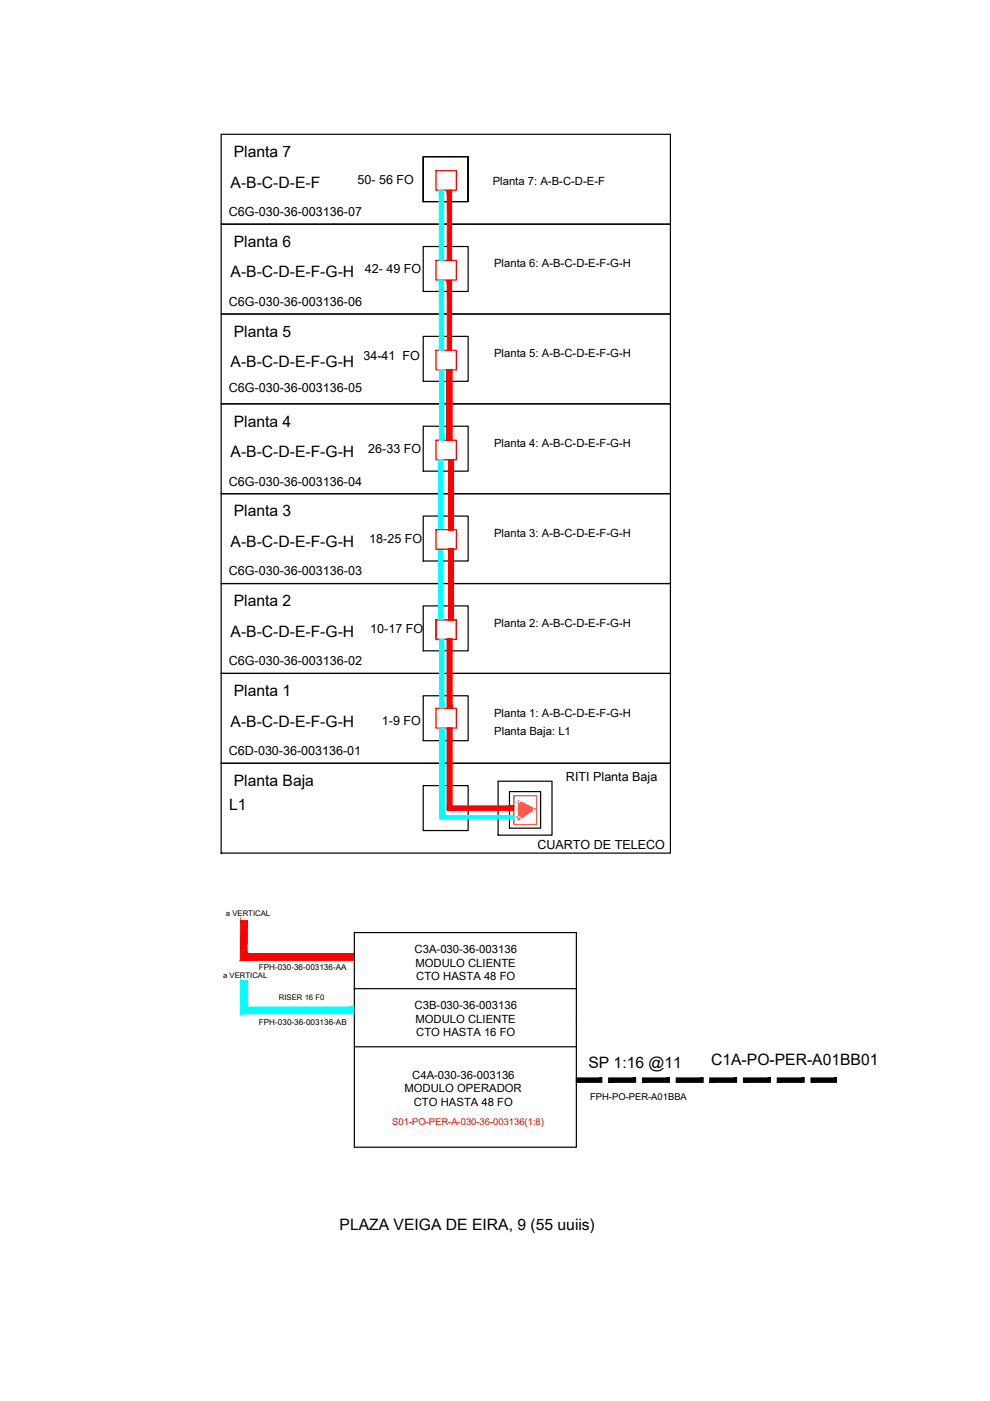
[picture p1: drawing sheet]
<svg xmlns="http://www.w3.org/2000/svg" width="210mm" height="297mm" viewBox="0 0 210 297" stroke-linecap="round" stroke-linejoin="round" font-family="sans-serif">
<!-- layer: 0 -->
<g fill="none" stroke="#000" stroke-width=".25">
<path d="M46.9 28.5h95.2v19h-95.2zM89.7 33.2h9.6v9.5h-9.6h9.6v-9.5h-9.6v9.5zM46.9 47.5h95.2v19.1h-95.2zM89.7 52.3h9.6v9.5h-9.6zM93.7 42.7v9.6M95.3 42.7v9.6M46.9 66.6h95.2v19h-95.2zM89.7 71.3h9.6v9.5h-9.6zM93.7 61.8v9.5M95.3 61.8v9.5M46.9 85.6h95.2v19.1h-95.2zM89.7 90.4h9.6v9.5h-9.6z"/>
<path d="M93.7 80.8v9.6M93.7 99.9v9.5M95.3 80.8v9.6M95.3 99.9v9.5M46.9 104.7h95.2v19h-95.2zM89.7 109.4h9.6v9.5h-9.6zM93.7 118.9v9.6M95.3 118.9v9.6M46.9 123.7h95.2v19.1h-95.2zM89.7 128.5h9.6v9.5h-9.6zM93.7 138v9.5M95.3 138v9.5"/>
<path d="M46.9 142.8h95.2v19h-95.2zM89.7 147.5h9.6v9.5h-9.6zM93.7 157v9.6M95.3 157v9.6M46.9 161.8h95.2v19.1h-95.2zM89.7 166.6h9.6v9.5h-9.6zM105.6 165.6h11.4v11.5h-11.4zM108 167.8h6.6v7.8h-6.6zM46.9 180.9h.1M75.1 209.6h47.1M122.2 215.9v27.3h-47.1v-45.5h47.1v18.4M75.1 221.9h47.1"/>
</g>
<path d="M109 168.7h4.8v6.1h-4.8zM109.9 169.8l3.4 1.7-3.4 2.3z" fill="none" stroke="#f26722" stroke-width=".25"/>
<g fill="#f26722" stroke="#f26722" stroke-width=".21">
<path d="M109.9 170.2l.3-.2 .4 .2z"/>
<path d="M113.1 171.4l.2 .1h-.2z"/>
<path d="M113.1 171.5h.2l-.2 .1z"/>
<path d="M109.9 173.1l.2 .2h-.2z"/>
<path d="M109.9 173.1h1l-.3 .2z"/>
<path d="M109.9 173.3l.5 .1z"/>
<path d="M109.9 169.8l.3 .2h-.3zM109.9 170v.2l.3-.2z"/>
<path d="M109.9 170.2l3.2 1.2-2.5-1.2zM109.9 170.2l3.2 1.2h-3.2z"/>
<path d="M109.9 171.4l3.2 .2v-.2zM109.9 171.4l3.2 .2h-3.2z"/>
<path d="M109.9 171.6l1 1.5 2.2-1.5zM109.9 171.6l1 1.5h-1z"/>
<path d="M109.9 173.1l.2 .2h.5zM110.1 173.3h.5l-.2 .1z"/>
<path d="M109.9 173.3v.1h.5zM109.9 173.4h.5l-.5 .4z"/>
</g>
<circle cx="111.2" cy="171.6" r="1.97" fill="none" stroke="#fff" stroke-width=".25"/>
<path d="M92.4 36.2h4.4v4.1h-4.4zM92.4 55.2h4.4v4.2h-4.4zM92.4 74.3h4.4v4.1h-4.4zM92.4 93.3h4.4v4.2h-4.4zM92.4 112.3h4.4v4.1h-4.4zM92.4 131.4h4.4v4.2h-4.4zM92.4 150.2h4.4v4.2h-4.4z" fill="none" stroke="#f00" stroke-width=".25"/>
<g fill="#f00" stroke="#f00" stroke-width=".21">
<path d="M94.8 170.9v.9l14.2-.9zM94.8 171.8l14.2-.9v.9z"/>
<path d="M94.9 154.4v17.2h.9zM94.9 154.4h.9v17.2z"/>
<path d="M94.9 135.5v14.6h.9zM94.9 135.5h.9v14.6z"/>
<path d="M51 203.6h24v-1.4zM51 203.6l1.4-1.4h22.6zM51 195.2v8.4l1.4-1.4zM51 195.2h1.5l-.1 7z"/>
<path d="M95.2 116.4v15h.9zM95.2 116.4h.9v15z"/>
<path d="M95.2 97.5v14.8h.9zM95.2 97.5h.9v14.8z"/>
<path d="M94.8 78.4v14.9h.9zM94.8 78.4h.9v14.9z"/>
<path d="M94.8 59.4v14.9h.9zM94.8 59.4h.9v14.9z"/>
<path d="M94.8 40.3v14.9h.9zM94.8 40.3h.9v14.9z"/>
<path d="M95.2 116.4v15h.9zM95.2 116.4h.9v15z"/>
<path d="M95.2 97.5v14.8h.9zM95.2 97.5h.9v14.8z"/>
<path d="M94.8 78.4v14.9h.9zM94.8 78.4h.9v14.9z"/>
<path d="M95.2 116.4v15h.9zM95.2 116.4h.9v15z"/>
<path d="M95.2 97.5v14.8h.9zM95.2 97.5h.9v14.8z"/>
<path d="M94.8 78.4v14.9h.9zM94.8 78.4h.9v14.9z"/>
<path d="M95.2 116.4v15h.9zM95.2 116.4h.9v15z"/>
<path d="M95.2 97.5v14.8h.9zM95.2 97.5h.9v14.8z"/>
<path d="M94.8 78.4v14.9h.9zM94.8 78.4h.9v14.9z"/>
<path d="M95.2 116.4v15h.9zM95.2 116.4h.9v15z"/>
<path d="M95.2 97.5v14.8h.9zM95.2 97.5h.9v14.8z"/>
<path d="M94.8 78.4v14.9h.9zM94.8 78.4h.9v14.9z"/>
<path d="M95.2 116.4v15h.9zM95.2 116.4h.9v15z"/>
<path d="M95.2 97.5v14.8h.9zM95.2 97.5h.9v14.8z"/>
<path d="M94.8 78.4v14.9h.9zM94.8 78.4h.9v14.9z"/>
<path d="M95.2 116.4v15h.9zM95.2 116.4h.9v15z"/>
<path d="M95.2 97.5v14.8h.9zM95.2 97.5h.9v14.8z"/>
<path d="M94.8 78.4v14.9h.9zM94.8 78.4h.9v14.9z"/>
<path d="M95.2 116.4v15h.9zM95.2 116.4h.9v15z"/>
<path d="M95.2 97.5v14.8h.9zM95.2 97.5h.9v14.8z"/>
<path d="M94.8 78.4v14.9h.9zM94.8 78.4h.9v14.9z"/>
<path d="M95.2 116.4v15h.9zM95.2 116.4h.9v15z"/>
<path d="M95.2 97.5v14.8h.9zM95.2 97.5h.9v14.8z"/>
<path d="M94.8 78.4v14.9h.9zM94.8 78.4h.9v14.9z"/>
<path d="M95.2 116.4v15h.9zM95.2 116.4h.9v15z"/>
<path d="M95.2 97.5v14.8h.9zM95.2 97.5h.9v14.8z"/>
<path d="M94.8 78.4v14.9h.9zM94.8 78.4h.9v14.9z"/>
<path d="M95.2 116.4v15h.9zM95.2 116.4h.9v15z"/>
<path d="M95.2 97.5v14.8h.9zM95.2 97.5h.9v14.8z"/>
<path d="M94.8 78.4v14.9h.9zM94.8 78.4h.9v14.9z"/>
<path d="M95.2 116.4v15h.9zM95.2 116.4h.9v15z"/>
<path d="M95.2 97.5v14.8h.9zM95.2 97.5h.9v14.8z"/>
<path d="M94.8 78.4v14.9h.9zM94.8 78.4h.9v14.9z"/>
<path d="M95.2 116.4v15h.9zM95.2 116.4h.9v15z"/>
<path d="M95.2 97.5v14.8h.9zM95.2 97.5h.9v14.8z"/>
<path d="M94.8 78.4v14.9h.9zM94.8 78.4h.9v14.9z"/>
<path d="M95.2 116.4v15h.9zM95.2 116.4h.9v15z"/>
<path d="M95.2 97.5v14.8h.9zM95.2 97.5h.9v14.8z"/>
<path d="M94.8 78.4v14.9h.9zM94.8 78.4h.9v14.9z"/>
<path d="M94.9 154.4v17.2h.9zM94.9 154.4h.9v17.2z"/>
<path d="M94.9 135.5v14.6h.9zM94.9 135.5h.9v14.6z"/>
<path d="M94.9 154.4v17.2h.9zM94.9 154.4h.9v17.2z"/>
<path d="M94.9 135.5v14.6h.9zM94.9 135.5h.9v14.6z"/>
<path d="M94.9 154.4v17.2h.9zM94.9 154.4h.9v17.2z"/>
<path d="M94.9 135.5v14.6h.9zM94.9 135.5h.9v14.6z"/>
</g>
<g fill="#0ff" stroke="#0ff" stroke-width=".21">
<path d="M93.2 173.6h15.8v-.6zM93.2 173h15.8l-15.8 .6z"/>
<path d="M92.9 116.4v15h1zM92.9 116.4h1v15z"/>
<path d="M92.9 97.5v14.8h1zM92.9 97.5h1v14.8z"/>
<path d="M93.2 78.4v14.9h.9zM93.2 78.4h.9v14.9z"/>
<path d="M93.2 154.4v19.2h1zM93.2 154.4h1v19.2z"/>
<path d="M93.2 135.5v14.6h.9zM93.2 135.5h.9v14.6z"/>
<path d="M93.1 59.4v14.9h1zM93.1 59.4h1v14.9z"/>
<path d="M93.1 40.3v14.9h1zM93.1 40.3h1v14.9z"/>
<path d="M51 215h24v-1.5zM51 215l1.4-1.5h22.6zM51 207.8v7.2l1.4-1.5zM51 207.8h1.5l-.1 5.7z"/>
</g>
<path d="M93.2 173.3h.1" fill="none" stroke="#0ff" stroke-width=".25"/>
<g fill="#000" stroke="#000" stroke-width=".21">
<path d="M122.2 228.5v1l5.4-1zM122.2 229.5l5.4-1v1z"/>
<path d="M129.1 228.5v1l5.7-1zM129.1 229.5l5.7-1v1z"/>
<path d="M136.2 228.5v1l5.7-1zM136.2 229.5l5.7-1v1z"/>
<path d="M143.4 228.5v1l5.7-1zM143.4 229.5l5.7-1v1z"/>
<path d="M150.5 228.5v1l5.7-1zM150.5 229.5l5.7-1v1z"/>
<path d="M157.6 228.5v1l5.8-1zM157.6 229.5l5.8-1v1z"/>
<path d="M164.8 228.5v1l5.7-1zM164.8 229.5l5.7-1v1z"/>
<path d="M171.9 228.5v1l5.5-1zM171.9 229.5l5.5-1v1z"/>
</g>
<path d="M177.4 228.5v1" fill="none" stroke="#000" stroke-width=".21"/>
<g font-size="3.3">
<text x="49.6" y="33.3">Planta 7</text>
<text x="48.9" y="39.8">A-B-C-D-E-F</text>
<text x="49.6" y="52.4">Planta 6</text>
<text x="48.9" y="58.8">A-B-C-D-E-F-G-H</text>
<text x="49.6" y="71.4">Planta 5</text>
<text x="48.9" y="77.9">A-B-C-D-E-F-G-H</text>
<text x="49.6" y="90.5">Planta 4</text>
<text x="48.9" y="96.9">A-B-C-D-E-F-G-H</text>
<text x="49.6" y="109.5">Planta 3</text>
<text x="48.9" y="116">A-B-C-D-E-F-G-H</text>
<text x="49.6" y="128.6">Planta 2</text>
<text x="48.9" y="135">A-B-C-D-E-F-G-H</text>
<text x="49.6" y="147.6">Planta 1</text>
<text x="48.9" y="154.1">A-B-C-D-E-F-G-H</text>
<text x="49.6" y="166.6">Planta Baja</text>
<text x="48.6" y="171.8">L1</text>
<text x="124.7" y="226.5">SP 1:16 @11</text>
<text x="150.8" y="225.7">C1A-PO-PER-A01BB01</text>
<text x="72" y="260.7">PLAZA VEIGA DE EIRA, 9 (55 uuiis)</text>
</g>
<g font-size="2.7">
<text x="75.8" y="38.9">50- 56 FO</text>
<text x="48.5" y="45.8">C6G-030-36-003136-07</text>
<text x="77.4" y="58">42- 49 FO</text>
<text x="48.5" y="64.8">C6G-030-36-003136-06</text>
<text x="77.1" y="76.4">34-41 FO</text>
<text x="48.5" y="83.2">C6G-030-36-003136-05</text>
<text x="78.1" y="96.1">26-33 FO</text>
<text x="48.5" y="102.9">C6G-030-36-003136-04</text>
<text x="78.3" y="115.1">18-25 FO</text>
<text x="48.5" y="122">C6G-030-36-003136-03</text>
<text x="78.5" y="134.2">10-17 FO</text>
<text x="48.5" y="141">C6G-030-36-003136-02</text>
<text x="81" y="153.8">1-9 FO</text>
<text x="48.5" y="160.1">C6D-030-36-003136-01</text>
<text x="120" y="165.6">RITI Planta Baja</text>
<text x="113.9" y="179.9">CUARTO DE TELECO</text>
</g>
<g font-size="2.4">
<text x="104.5" y="39.3">Planta 7: A-B-C-D-E-F</text>
<text x="104.8" y="56.7">Planta 6: A-B-C-D-E-F-G-H</text>
<text x="104.8" y="75.8">Planta 5: A-B-C-D-E-F-G-H</text>
<text x="104.8" y="94.8">Planta 4: A-B-C-D-E-F-G-H</text>
<text x="104.8" y="113.9">Planta 3: A-B-C-D-E-F-G-H</text>
<text x="104.8" y="132.9">Planta 2: A-B-C-D-E-F-G-H</text>
<text x="104.8" y="152">Planta 1: A-B-C-D-E-F-G-H</text>
<text x="104.8" y="155.8">Planta Baja: L1</text>
<text x="87.9" y="202">C3A-030-36-003136</text>
<text x="88.1" y="204.9">MODULO CLIENTE</text>
<text x="88.3" y="207.8">CTO HASTA 48 FO</text>
<text x="87.9" y="213.9">C3B-030-36-003136</text>
<text x="88.1" y="216.9">MODULO CLIENTE</text>
<text x="88.3" y="219.7">CTO HASTA 16 FO</text>
<text x="85.8" y="231.6">MODULO OPERADOR</text>
<text x="87.4" y="228.7">C4A-030-36-003136</text>
<text x="87.7" y="234.5">CTO HASTA 48 FO</text>
</g>
<text font-size="2" x="125.1" y="233.2">FPH-PO-PER-A01BBA</text>
<text font-size="2" fill="#f00" x="83.2" y="238.4">S01-PO-PER-A-030-36-003136(1:8)</text>
<g font-size="1.7">
<text x="54.8" y="205.7">FPH-030-36-003136-AA</text>
<text x="54.9" y="217.3">FPH-030-36-003136-AB</text>
</g>
<g font-size="1.6">
<text x="47.9" y="194.2">a VERTICAL</text>
<text x="47.3" y="207.4">a VERTICAL</text>
<text x="59.1" y="212">RISER 16 F0</text>
</g>
</svg>
